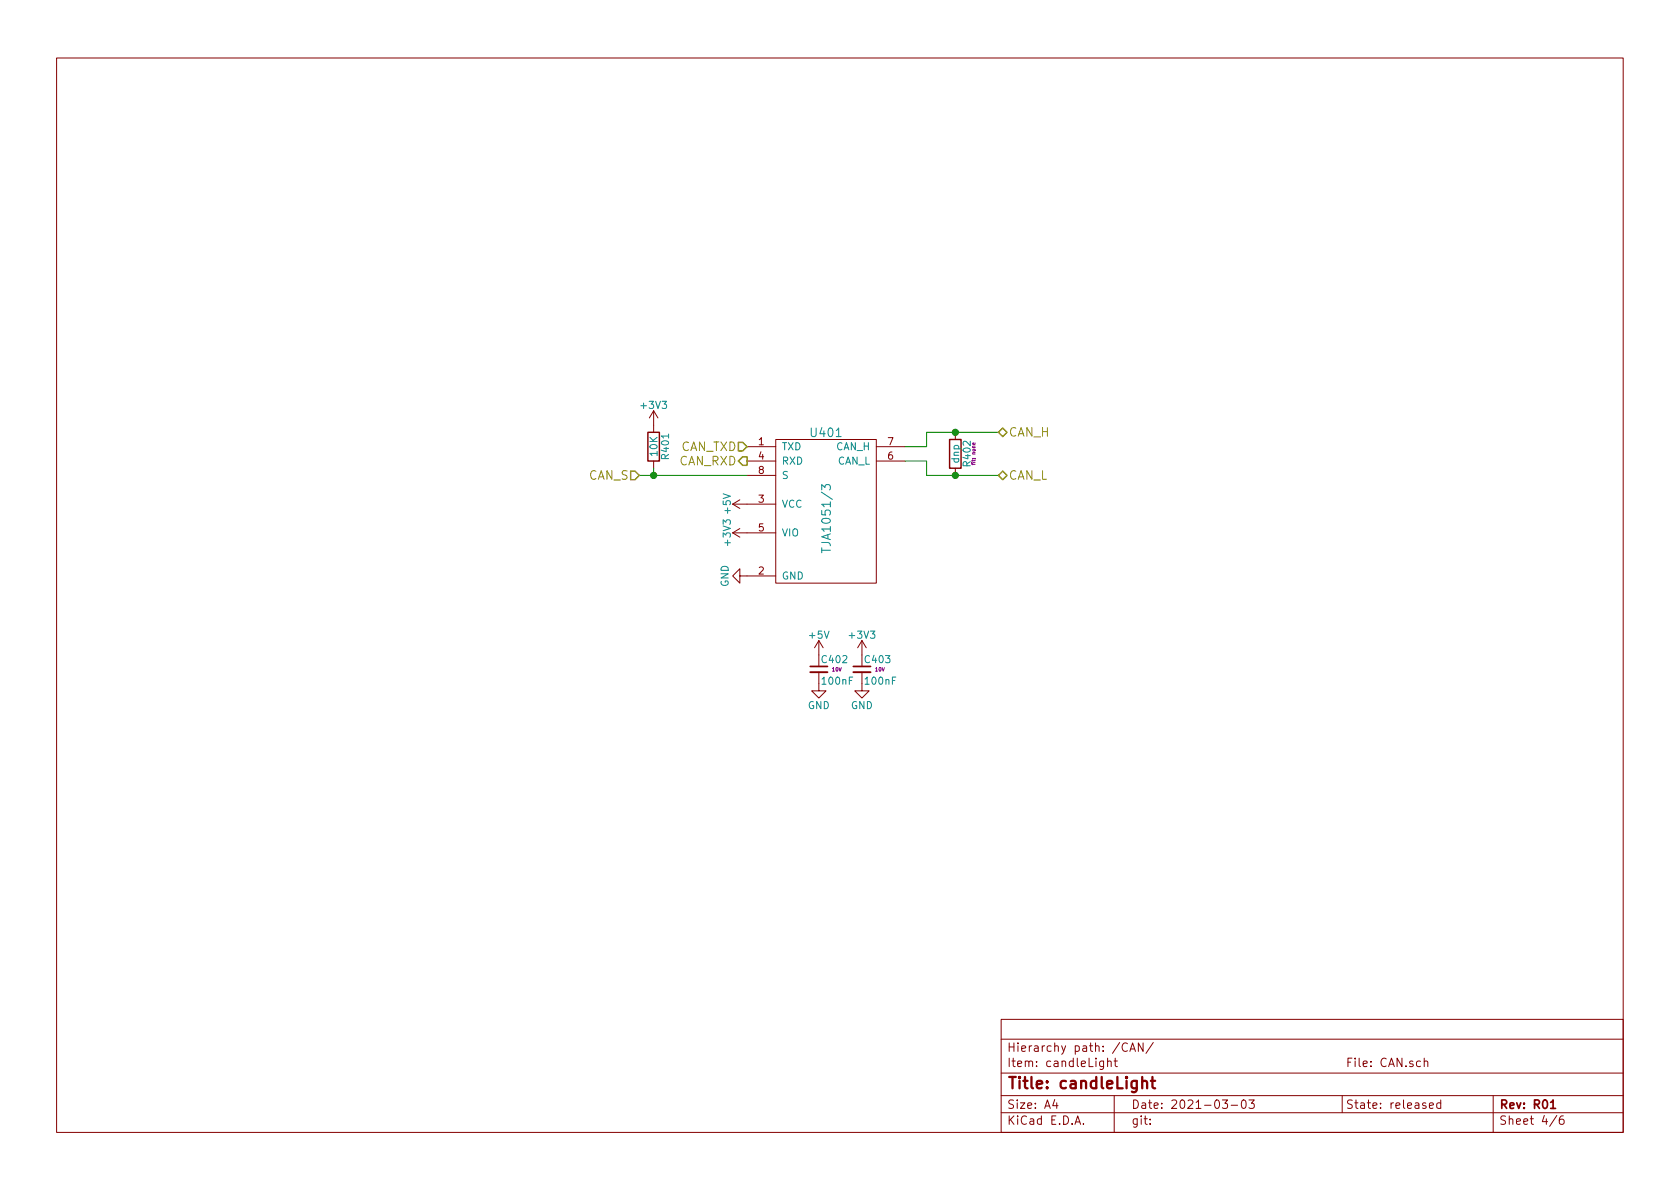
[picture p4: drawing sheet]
EESchema Schematic File Version 4
EELAYER 30 0
EELAYER END
$Descr A4 11693 8268
encoding utf-8
Sheet 4 6
Title "candleLight"
Date "2021-03-03"
Rev "R01"
Comp ""
Comment1 "released"
Comment2 "candleLight"
Comment3 ""
Comment4 ""
$EndDescr
Text HLabel 5200 3100 0    60   Input ~ 0
CAN_TXD
Text HLabel 5200 3200 0    60   Output ~ 0
CAN_RXD
Text HLabel 4450 3300 0    60   Input ~ 0
CAN_S
Text HLabel 6950 3000 2    60   BiDi ~ 0
CAN_H
Text HLabel 6950 3300 2    60   BiDi ~ 0
CAN_L
$Comp
L power:GND #PWR024
U 1 1
P 5200 4000
F 0 "#PWR024" H 5200 3750 50  0001 C CNN
F 1 "GND" H 5200 3850 50  0000 C CNN
F 2 "" H 5200 4000 50  0000 C CNN
F 3 "" H 5200 4000 50  0000 C CNN
	1    5200 4000
	0    1    1    0   
$EndComp
$Comp
L candleLight-rescue:TJA1051_3 U401
U 1 1
P 5750 3600
F 0 "U401" H 5750 4200 60  0000 C CNN
F 1 "TJA1051/3" V 5750 3600 60  0000 C CNN
F 2 "Housings_SOIC:SOIC-8_3.9x4.9mm_Pitch1.27mm" H 5750 3750 60  0001 C CNN
F 3 "" H 5750 3750 60  0000 C CNN
F 4 "TJA1051T/3/1J" H 5750 3600 50  0001 C CNN "MPN"
F 5 "NXP" H 5750 3600 50  0001 C CNN "Manufacturer"
F 6 "fit: " H 5750 3600 50  0001 C CNN "Fit"
	1    5750 3600
	1    0    0    -1  
$EndComp
$Comp
L candleLight-rescue:C_Small C403
U 1 1
P 6000 4650
F 0 "C403" H 6010 4720 50  0000 L CNN
F 1 "100nF" H 6010 4570 50  0000 L CNN
F 2 "Capacitors_SMD:C_0603" H 6000 4650 50  0001 C CNN
F 3 "" H 6000 4650 50  0000 C CNN
F 4 "fit: " H 6000 4650 50  0001 C CNN "Fit"
F 5 "10V" H 6125 4650 25  0000 C CNN "CapRatedVoltage"
	1    6000 4650
	1    0    0    -1  
$EndComp
$Comp
L candleLight-rescue:C_Small C402
U 1 1
P 5700 4650
F 0 "C402" H 5710 4720 50  0000 L CNN
F 1 "100nF" H 5710 4570 50  0000 L CNN
F 2 "Capacitors_SMD:C_0603" H 5700 4650 50  0001 C CNN
F 3 "" H 5700 4650 50  0000 C CNN
F 4 "fit: " H 5700 4650 50  0001 C CNN "Fit"
F 5 "10V" H 5825 4650 25  0000 C CNN "CapRatedVoltage"
	1    5700 4650
	1    0    0    -1  
$EndComp
$Comp
L power:GND #PWR025
U 1 1
P 5700 4750
F 0 "#PWR025" H 5700 4500 50  0001 C CNN
F 1 "GND" H 5700 4600 50  0000 C CNN
F 2 "" H 5700 4750 50  0000 C CNN
F 3 "" H 5700 4750 50  0000 C CNN
	1    5700 4750
	1    0    0    -1  
$EndComp
$Comp
L power:GND #PWR026
U 1 1
P 6000 4750
F 0 "#PWR026" H 6000 4500 50  0001 C CNN
F 1 "GND" H 6000 4600 50  0000 C CNN
F 2 "" H 6000 4750 50  0000 C CNN
F 3 "" H 6000 4750 50  0000 C CNN
	1    6000 4750
	1    0    0    -1  
$EndComp
$Comp
L power:+3V3 #PWR027
U 1 1
P 6000 4550
F 0 "#PWR027" H 6000 4400 50  0001 C CNN
F 1 "+3V3" H 6000 4690 50  0000 C CNN
F 2 "" H 6000 4550 50  0000 C CNN
F 3 "" H 6000 4550 50  0000 C CNN
	1    6000 4550
	1    0    0    -1  
$EndComp
$Comp
L power:+5V #PWR028
U 1 1
P 5700 4550
F 0 "#PWR028" H 5700 4400 50  0001 C CNN
F 1 "+5V" H 5700 4690 50  0000 C CNN
F 2 "" H 5700 4550 50  0000 C CNN
F 3 "" H 5700 4550 50  0000 C CNN
	1    5700 4550
	1    0    0    -1  
$EndComp
$Comp
L power:+3V3 #PWR029
U 1 1
P 5200 3700
F 0 "#PWR029" H 5200 3550 50  0001 C CNN
F 1 "+3V3" H 5200 3840 50  0000 C CNN
F 2 "" H 5200 3700 50  0000 C CNN
F 3 "" H 5200 3700 50  0000 C CNN
	1    5200 3700
	0    -1   -1   0   
$EndComp
$Comp
L power:+5V #PWR030
U 1 1
P 5200 3500
F 0 "#PWR030" H 5200 3350 50  0001 C CNN
F 1 "+5V" H 5200 3640 50  0000 C CNN
F 2 "" H 5200 3500 50  0000 C CNN
F 3 "" H 5200 3500 50  0000 C CNN
	1    5200 3500
	0    -1   -1   0   
$EndComp
Wire Wire Line
	5200 3300 4550 3300
$Comp
L candleLight-rescue:R R401
U 1 1
P 4550 3100
F 0 "R401" V 4630 3100 50  0000 C CNN
F 1 "10K" V 4550 3100 50  0000 C CNN
F 2 "Resistors_SMD:R_0603" V 4480 3100 50  0001 C CNN
F 3 "" H 4550 3100 50  0000 C CNN
F 4 "fit: " H 4550 3100 50  0001 C CNN "Fit"
	1    4550 3100
	1    0    0    -1  
$EndComp
Wire Wire Line
	4550 3250 4550 3300
Connection ~ 4550 3300
$Comp
L power:+3V3 #PWR031
U 1 1
P 4550 2950
F 0 "#PWR031" H 4550 2800 50  0001 C CNN
F 1 "+3V3" H 4550 3090 50  0000 C CNN
F 2 "" H 4550 2950 50  0000 C CNN
F 3 "" H 4550 2950 50  0000 C CNN
	1    4550 2950
	1    0    0    -1  
$EndComp
Wire Wire Line
	6300 3100 6450 3100
Wire Wire Line
	6450 3100 6450 3000
Wire Wire Line
	6450 3000 6650 3000
Wire Wire Line
	6300 3200 6450 3200
Wire Wire Line
	6450 3200 6450 3300
Wire Wire Line
	6450 3300 6650 3300
Connection ~ 6650 3300
Connection ~ 6650 3000
Wire Wire Line
	4550 3300 4450 3300
Wire Wire Line
	6650 3300 6950 3300
Wire Wire Line
	6650 3000 6950 3000
$Comp
L candleLight-rescue:R R402
U 1 1
P 6650 3150
F 0 "R402" V 6730 3150 50  0000 C CNN
F 1 "dnp" V 6650 3150 50  0000 C CNN
F 2 "Resistors_SMD:R_0805" V 6580 3150 50  0001 C CNN
F 3 "" H 6650 3150 50  0000 C CNN
F 4 "fit: none" V 6775 3150 25  0000 C CNN "Fit"
	1    6650 3150
	1    0    0    -1  
$EndComp
$EndSCHEMATC
